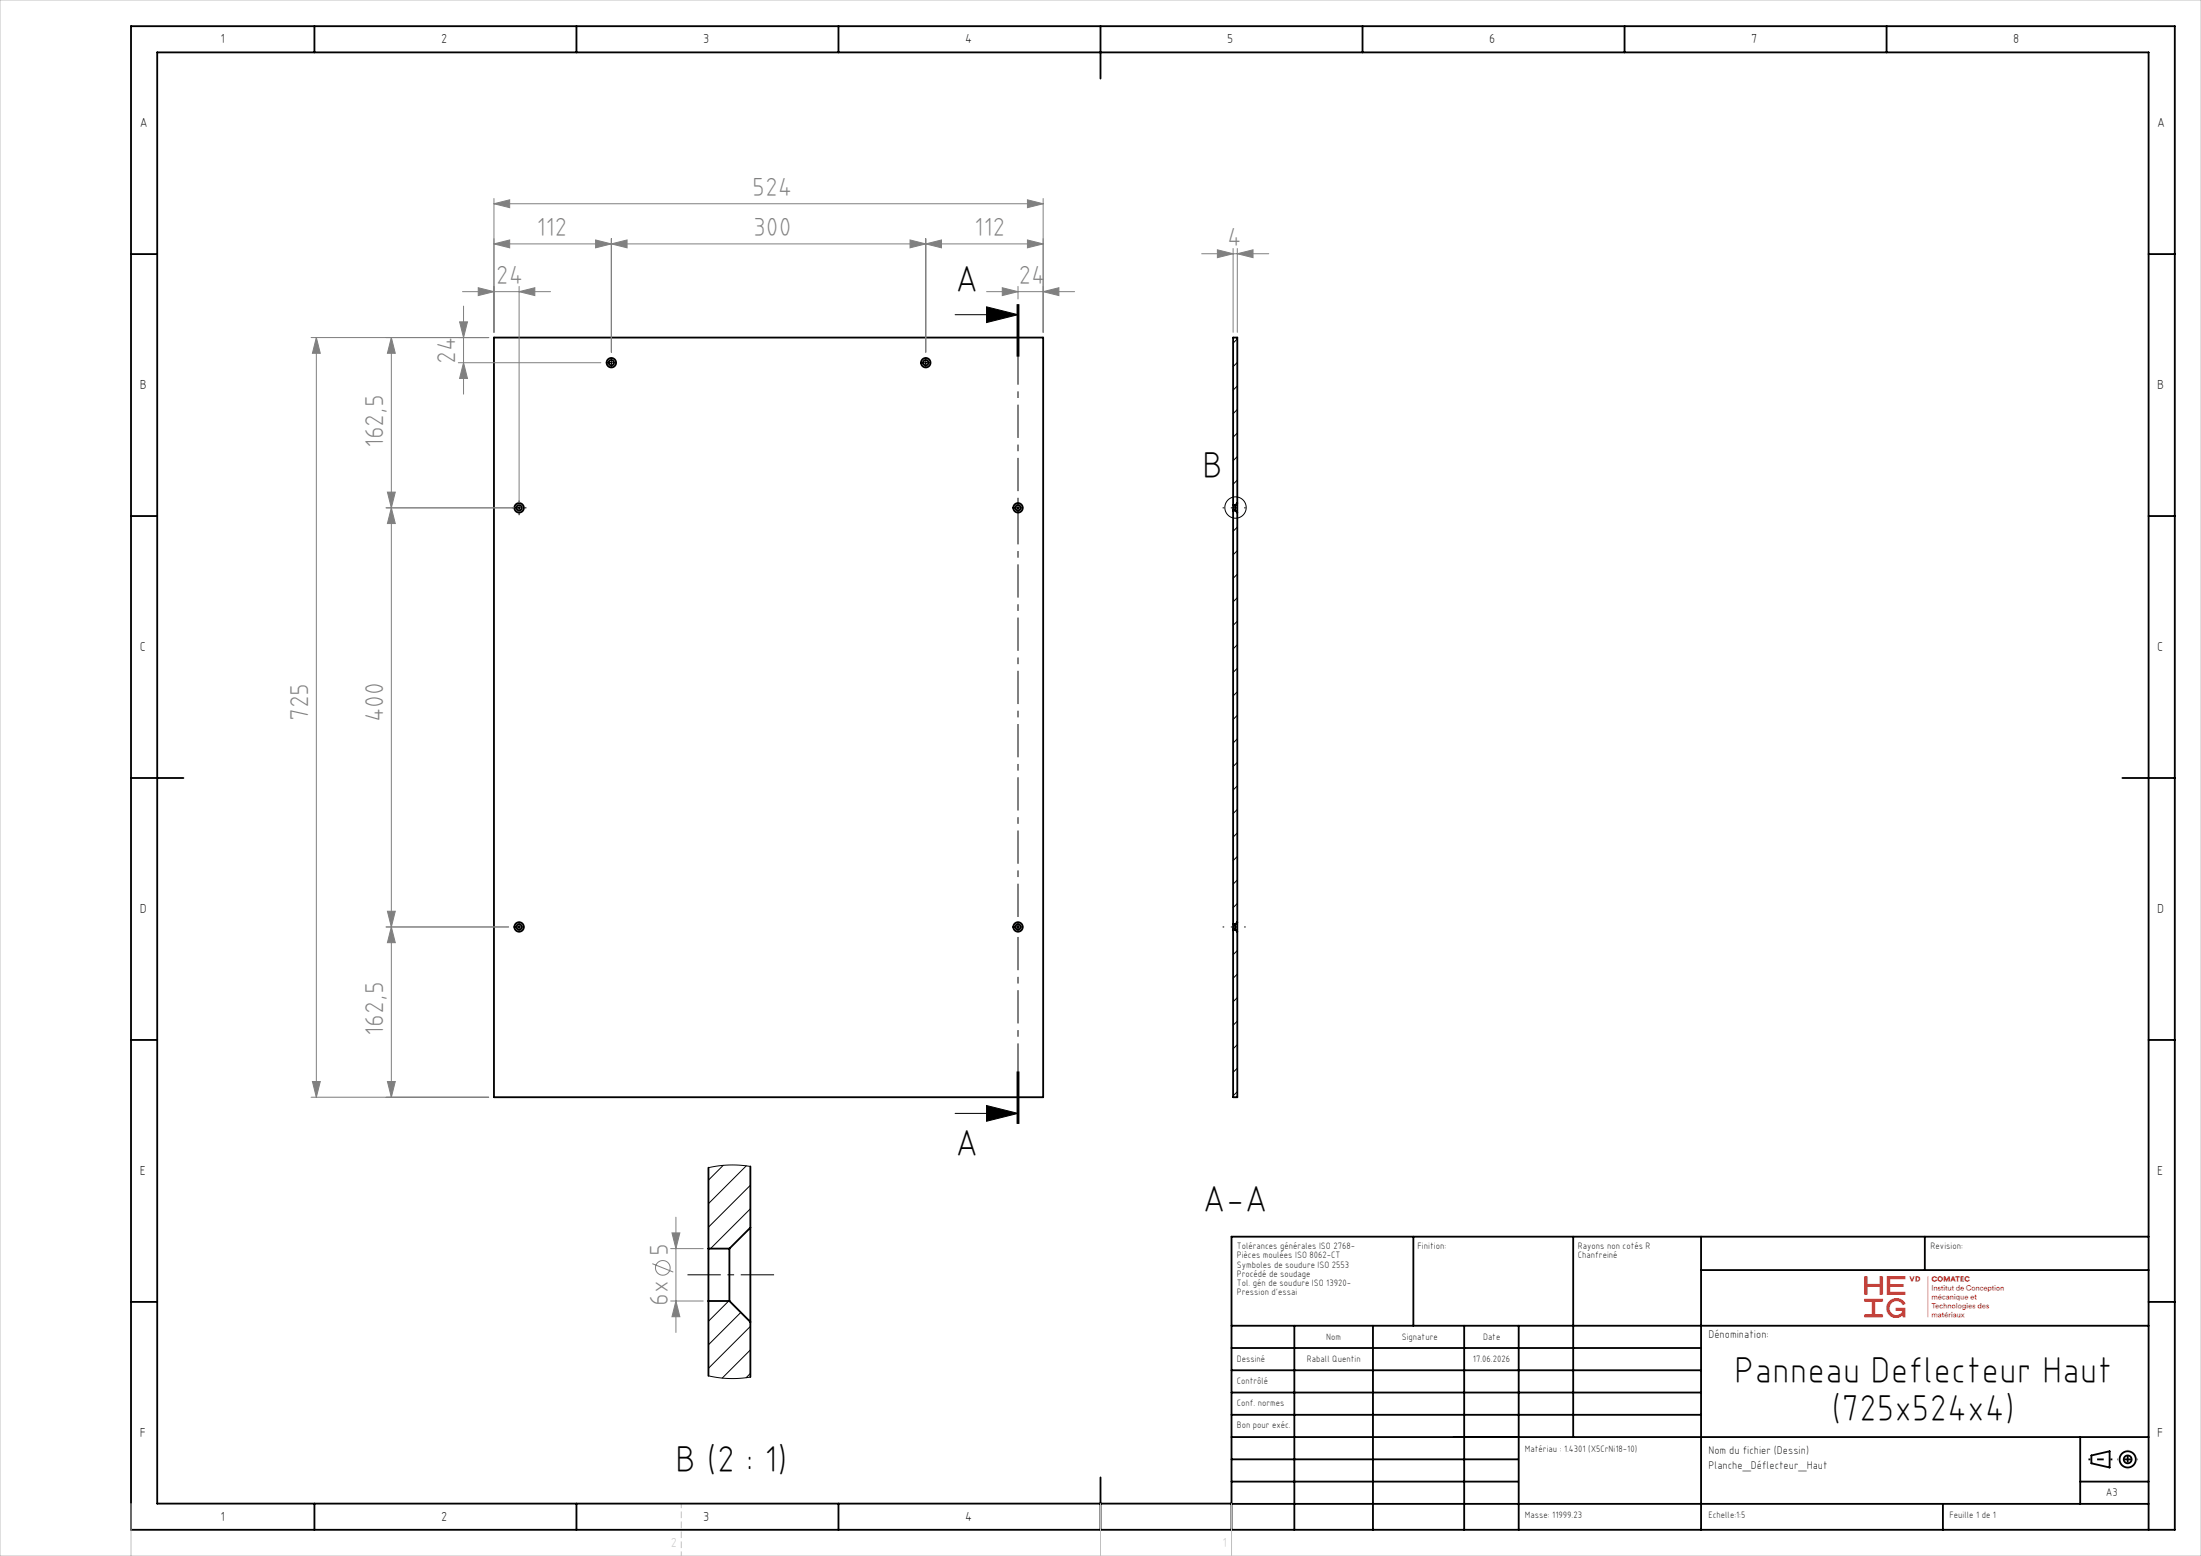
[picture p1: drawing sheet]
<svg xmlns="http://www.w3.org/2000/svg" width="420mm" height="297mm" viewBox="0 0 420 297" stroke-linecap="round" stroke-linejoin="round" font-family="sans-serif">
<g fill="none" stroke="#000" stroke-width=".35">
<path d="M25 5h390v287h-390zM60 5v5M110 5v5M160 5v5M210 5v10M260 5v5M310 5v5M360 5v5M25 48.5h5M410 48.5h5M94.3 64.4h104.8v145h-104.8zM25 98.5h5"/>
<path d="M235.3 96.4v1M235.3 97.4v79M235.3 97.4h.4M235.3 96.4h.4M235.7 96.4v1M235.7 97.4l.4 .4M236.1 96v1.8M236.1 96v-31.6h-.8v32M236.1 97.8v78.2M236.1 96l-.4 .4M410 98.5h5M25 148.5h10"/>
<path d="M405 148.5h10M235.3 176.4v1M235.3 177.4v32h.8v-31.6M235.3 177.4h.4M235.3 176.4h.4M235.7 176.4v1M235.7 177.4l.4 .4M236.1 176v1.8M236.1 176l-.4 .4M25 198.5h5M410 198.5h5M135.2 238.3v10"/>
<path d="M135.2 238.3h4M135.2 222.9v15.4M139.2 238.3v10M143.2 234.3v18M143.2 234.3l-4 4M143.2 222.6v11.7M269.7 236.1v17M300.2 236.1v38.2M324.6 236.1v55.9M367.3 236.1v6.3M410 236.1h-175v55.9M25 248.5h5"/>
<path d="M135.2 248.3h4M135.2 248.3v14.3M139.2 248.3l4 4M143.2 252.3v10.5M235 253.1h175M235 257.3h89.6M247 253.1v38.9M262 253.1v38.9M279.4 253.1v38.9M289.8 253.1v38.9M324.6 242.4h85.4M410 248.5h5"/>
<path d="M235 270.1h89.6M235 265.8h89.6M235 261.6h89.6M235 278.6h54.6M235 274.3h175M397 274.3v12.8M399.1 277.8l3.5-.8v3.1l-3.5-.8zM60 287v5M110 287v5M160 287v5M210 282v10M235 287.1h175"/>
<path d="M235 287h-205v-277h380v282M235 282.8h54.6M370.8 287.1v4.9M397 282.8h13"/>
<circle cx="116.7" cy="69.2" r=".9"/>
<circle cx="116.7" cy="69.2" r=".5"/>
<circle cx="176.7" cy="69.2" r=".5"/>
<circle cx="176.7" cy="69.2" r=".9"/>
<circle cx="99.1" cy="96.9" r=".5"/>
<circle cx="99.1" cy="96.9" r=".9"/>
<circle cx="194.3" cy="96.9" r=".5"/>
<circle cx="194.3" cy="96.9" r=".9"/>
<circle cx="99.1" cy="176.9" r=".9"/>
<circle cx="99.1" cy="176.9" r=".5"/>
<circle cx="194.3" cy="176.9" r=".5"/>
<circle cx="194.3" cy="176.9" r=".9"/>
<circle cx="406" cy="278.6" r=".75"/>
<circle cx="406" cy="278.6" r="1.55"/>
</g>
<g fill="none" stroke="#000" stroke-width=".19">
<path d="M188.3 58.6l6 1.5-6 1.5zM194.1 58.1v10M194.3 58.1v10M194.4 58.1v10M116.2 69.2h1M116.7 68.7v1M176.2 69.2h1M176.7 68.7v1M182.3 60.1h12M236.1 64.7l-.8 .8M236.1 69.2l-.8 .8M236.1 73.7l-.8 .8"/>
<path d="M236.1 78.2l-.8 .8M98.6 96.9h1M99.1 96.4v1M193.8 96.9h1M194.3 96.4v1M236.1 82.7l-.8 .8M236.1 87.1l-.8 .8M236.1 91.6l-.8 .8M236.1 100.6l-.8 .8M236.1 105.1l-.8 .8M236.1 109.6l-.8 .8M236.1 114.1l-.8 .8"/>
<path d="M236.1 118.6l-.8 .8M236.1 123.1l-.8 .8M236.1 127.6l-.8 .8M236.1 132l-.8 .8M236.1 136.5l-.8 .8M236.1 141l-.8 .8M236.1 145.5l-.8 .8M236.1 150l-.8 .8M236.1 154.5l-.8 .8M236.1 159l-.8 .8M98.6 176.9h1M99.1 176.4v1"/>
<path d="M193.8 176.9h1M194.3 176.4v1M235.6 177.4l-.3 .3M236.1 163.5l-.8 .8M236.1 168l-.8 .8M236.1 172.5l-.8 .8M236.1 181.4l-.8 .8M236.1 185.9l-.8 .8M236.1 190.4l-.8 .8M236.1 194.9l-.8 .8M236.1 199.4l-.8 .8M182.3 212.5h12"/>
<path d="M188.3 211l6 1.5-6 1.5zM194.1 204.5v10M194.3 204.5v10M194.4 204.5v10zM236.1 203.9l-.8 .8M236.1 208.4l-.8 .8M138 222.4l-2.8 2.9M142.4 222.5l-7.2 7.2M143.2 222.6l-1.9-.2h-2.1l-2 .1-2 .4M143.2 226.2l-8 8M143.2 230.7l-7.6 7.6M139.1 248.3l-3.9 3.9"/>
<path d="M141.4 250.5l-6.2 6.2M143.2 253.2l-8 8M143.2 257.7l-5.4 5.3M135.2 262.6l2 .4 2 .1h2.1l1.9-.3M143.2 262.2l-.8 .8"/>
<circle cx="235.8" cy="96.9" r="2.04"/>
</g>
<g fill="none" stroke="#808080" stroke-width=".19">
<path d="M94.3 38.9l3-.8v1.5zM94.3 37.9v25.5M94.3 38.9h104.8M196.1 38.1l3 .8-3 .7zM199.1 37.9v25.5M88.3 55.7h16.8M88.5 58.4v16.8M91.3 54.9l3 .8-3 .7zM94.3 46.6l3-.8v1.5zM94.3 46.6h104.8M99.1 55.7l3-.8v1.5zM99.1 54.7v41.2"/>
<path d="M113.7 45.8l3 .8-3 .7zM116.7 46.6l3-.8v1.5zM116.7 45.6v21.6M173.7 45.8l3 .8-3 .7zM176.7 46.6l3-.8v1.5zM176.7 45.6v21.6M188.3 55.7h16.8M191.3 54.9l3 .8-3 .7zM194.3 54.7v2.4M196.1 45.8l3 .8-3 .7zM199.1 55.7l3-.8v1.5zM229.3 48.4h12.8"/>
<path d="M232.3 47.7l3 .7-3 .8zM235.3 47.4v16M236.1 48.4l3-.7v1.5zM236.1 47.4v16M59.4 64.4h33.9M60.4 64.4l.7 3h-1.5zM60.4 64.4v145M74.7 64.4l.7 3h-1.5zM74.7 64.4v145M87.5 69.2h27.2M87.7 61.4h1.5l-.7 3zM88.5 69.2l.7 3h-1.5z"/>
<path d="M73.7 96.9h24.4M73.9 93.9h1.5l-.7 3zM74.7 96.9l.7 3h-1.5zM73.7 176.9h23.4M73.9 173.9h1.5l-.7 3zM74.7 176.9l.7 3h-1.5zM59.4 209.4h33.9M59.6 206.4h1.5l-.7 3zM73.9 206.4h1.5l-.7 3zM128 238.3h6.2M128.2 235.3h1.5l-.7 3zM129 232.3v22"/>
<path d="M124.5 241.2l4 1.6M128 248.3h6.2M129 248.3l.7 3h-1.5z"/>
<circle cx="126.5" cy="242" r="1.4"/>
</g>
<g fill="none" stroke="#000" stroke-width=".19" stroke-dasharray="30.5 1.3 1.3 1.3" stroke-linecap="butt">
<path d="M116.2 69.2h-.5M116.7 68.7v-.5M116.7 69.7v.5M117.2 69.2h.5M176.2 69.2h-.5M176.7 68.7v-.5M176.7 69.7v.5M177.2 69.2h.5M98.1 96.9h-.4M99.1 95.9v-.4M99.1 97.9v.4M100.1 96.9h.4"/>
<path d="M193.8 96.9h-.5M194.3 96.4v-.5M194.3 97.4v.5M194.8 96.9h.5M98.6 176.9h-.5M99.1 176.4v-.5M99.1 177.4v.5M99.6 176.9h.5M193.8 176.9h-.5M194.3 176.4v-.5M194.3 177.4v.5M194.8 176.9h.5"/>
</g>
<path d="M233.3 96.9h4.4M233.3 176.9h4.4" fill="none" stroke="#000" stroke-width=".19" stroke-dasharray="30.5 1.3 1.3 1.3" stroke-dashoffset="30.2" stroke-linecap="butt"/>
<path d="M131.2 243.3h16.5" fill="none" stroke="#000" stroke-width=".19" stroke-dasharray="30.5 1.3 1.3 1.3" stroke-dashoffset="24.1" stroke-linecap="butt"/>
<path d="M194.3 58.1v156.4" fill="none" stroke="#000" stroke-width=".19" stroke-dasharray="6.3 1.3 1.3 1.3" stroke-dashoffset="1.1" stroke-linecap="butt"/>
<path d="M398.5 278.6h4.6" fill="none" stroke="#000" stroke-width=".35" stroke-dasharray="30.5 1.3 1.3 1.3" stroke-dashoffset="30.1" stroke-linecap="butt"/>
<path d="M406 276.6v3.8" fill="none" stroke="#000" stroke-width=".35" stroke-dasharray="30.5 1.3 1.3 1.3" stroke-dashoffset="30.5" stroke-linecap="butt"/>
<path d="M408 278.6h-4" fill="none" stroke="#000" stroke-width=".35" stroke-dasharray="30.5 1.3 1.3 1.3" stroke-dashoffset="30.4" stroke-linecap="butt"/>
<path d="M130 287v10" fill="none" stroke="#c0c0c0" stroke-width=".19" stroke-dasharray="1.3 .6" stroke-dashoffset=".4" stroke-linecap="butt"/>
<path d="M0 0h420v297h-420zM25 287v10M210 287v10M235 287v10" fill="none" stroke="#c0c0c0" stroke-width=".19"/>
<path d="M188.3 58.6l6 1.5-6 1.5zM188.3 211l6 1.5-6 1.5z" fill="#000"/>
<g fill="#808080">
<path d="M196.1 38.1l3 .8-3 .7zM94.3 38.9l3-.8v1.5zM99.1 55.7l3-.8v1.5zM91.3 54.9l3 .8-3 .7z"/>
<path d="M94.3 46.6l3-.8v1.5zM113.7 45.8l3 .8-3 .7zM116.7 46.6l3-.8v1.5zM173.7 45.8l3 .8-3 .7zM176.7 46.6l3-.8v1.5zM196.1 45.8l3 .8-3 .7zM232.3 47.7l3 .7-3 .8zM236.1 48.4l3-.7v1.5z"/>
<path d="M88.5 69.2l.7 3h-1.5zM87.7 61.4h1.5l-.7 3z"/>
<path d="M73.9 173.9h1.5l-.7 3zM74.7 96.9l.7 3h-1.5z"/>
<path d="M60.4 64.4l.7 3h-1.5zM59.6 206.4h1.5l-.7 3zM74.7 64.4l.7 3h-1.5zM73.9 93.9h1.5l-.7 3zM74.7 176.9l.7 3h-1.5zM73.9 206.4h1.5l-.7 3zM128.2 235.3h1.5l-.7 3zM129 248.3l.7 3h-1.5z"/>
<path d="M191.3 54.9l3 .8-3 .7zM199.1 55.7l3-.8v1.5z"/>
</g>
<g font-size="7.1">
<text x="182.3" y="55.7">A</text>
<text x="229.4" y="91.3">B</text>
<text x="182.3" y="220.6">A</text>
<text x="229.5" y="231.4">A-A</text>
<text x="330.9" y="264">Panneau Deflecteur Haut</text>
<text x="349.5" y="271.1">(725x524x4)</text>
<text x="128.8" y="281">B (2 : 1)</text>
</g>
<g font-size="5" fill="#808080">
<text x="143.5" y="37.4">524</text>
<text x="102.3" y="45.1">112</text>
<text x="143.7" y="45.1">300</text>
<text x="185.9" y="45.1">112</text>
<text x="234.2" y="46.9">4</text>
<text x="94.6" y="54.2">24</text>
<text x="194.3" y="54.2">24</text>
<text x="86.9" y="69.4" transform="rotate(-90 86.9 69.4)">24</text>
<text x="73.2" y="85.6" transform="rotate(-90 73.2 85.6)">162,5</text>
<text x="58.9" y="137.7" transform="rotate(-90 58.9 137.7)">725</text>
<text x="73.2" y="137.8" transform="rotate(-90 73.2 137.8)">400</text>
<text x="73.2" y="197.7" transform="rotate(-90 73.2 197.7)">162,5</text>
<text x="127.5" y="239.7" transform="rotate(-90 127.5 239.7)">5</text>
<text x="127.5" y="249.3" transform="rotate(-90 127.5 249.3)">6x</text>
</g>
<g font-size="2.5">
<text x="42.1" y="8.2">1</text>
<text x="84.2" y="8.2">2</text>
<text x="134.2" y="8.2">3</text>
<text x="184.2" y="8.2">4</text>
<text x="234.2" y="8.2">5</text>
<text x="284.2" y="8.2">6</text>
<text x="334.2" y="8.2">7</text>
<text x="384.2" y="8.2">8</text>
<text x="26.7" y="24.2">A</text>
<text x="411.7" y="24.2">A</text>
<text x="26.7" y="74.2">B</text>
<text x="411.7" y="74.2">B</text>
<text x="26.7" y="124.2">C</text>
<text x="411.7" y="124.2">C</text>
<text x="26.7" y="174.2">D</text>
<text x="411.7" y="174.2">D</text>
<text x="26.7" y="224.2">E</text>
<text x="411.7" y="224.2">E</text>
<text x="26.7" y="274.2">F</text>
<text x="411.7" y="274.2">F</text>
<text x="42.1" y="290.2">1</text>
<text x="84.2" y="290.2">2</text>
<text x="134.2" y="290.2">3</text>
<text x="184.2" y="290.2">4</text>
</g>
<text font-size="2.5" fill="#e1251b" x="355.8" y="251.5">⟫</text>
<text font-size="2.5" fill="#c0c0c0" x="128" y="295.3">2</text>
<g font-size="2.1">
<text x="326" y="255.5">Dénomination:</text>
<text x="326" y="277.5">Nom du fichier (Dessin)</text>
<text x="326" y="280.5">Planche_Déflecteur_Haut</text>
<text x="401.9" y="285.5">A3</text>
</g>
<g font-size="1.8">
<text x="236" y="238.4">Tolérances générales ISO 2768-</text>
<text x="270.5" y="238.4">Finition:</text>
<text x="301.1" y="238.4">Rayons non cotés R</text>
<text x="368.4" y="238.4">Revision:</text>
<text x="236" y="240.2">Pièces moulées ISO 8062-CT</text>
<text x="236" y="242">Symboles de soudure ISO 2553</text>
<text x="236" y="243.7">Procédé de soudage</text>
<text x="236" y="245.5">Tol. gén de soudure ISO 13920-</text>
<text x="301.1" y="240.2">Chanfreiné</text>
<text x="236" y="247.3">Pression d'essai</text>
<text x="253.1" y="255.7">Nom</text>
<text x="267.5" y="255.7">Signature</text>
<text x="283" y="255.7">Date</text>
<text x="236" y="260">Dessiné</text>
<text x="249.4" y="260">Raball Quentin</text>
<text x="281.1" y="260">17.06.2026</text>
<text x="236" y="264.1">Contrôlé</text>
<text x="236" y="268.3">Conf. normes</text>
<text x="236" y="272.5">Bon pour exéc.</text>
<text x="291" y="277.2">Matériau : 1.4301 (X5CrNi18-10)</text>
<text x="291" y="289.8">Masse: 11999.23</text>
<text x="326" y="289.8">Echelle:1:5</text>
<text x="372" y="289.8">Feuille 1 de 1</text>
</g>
</svg>
